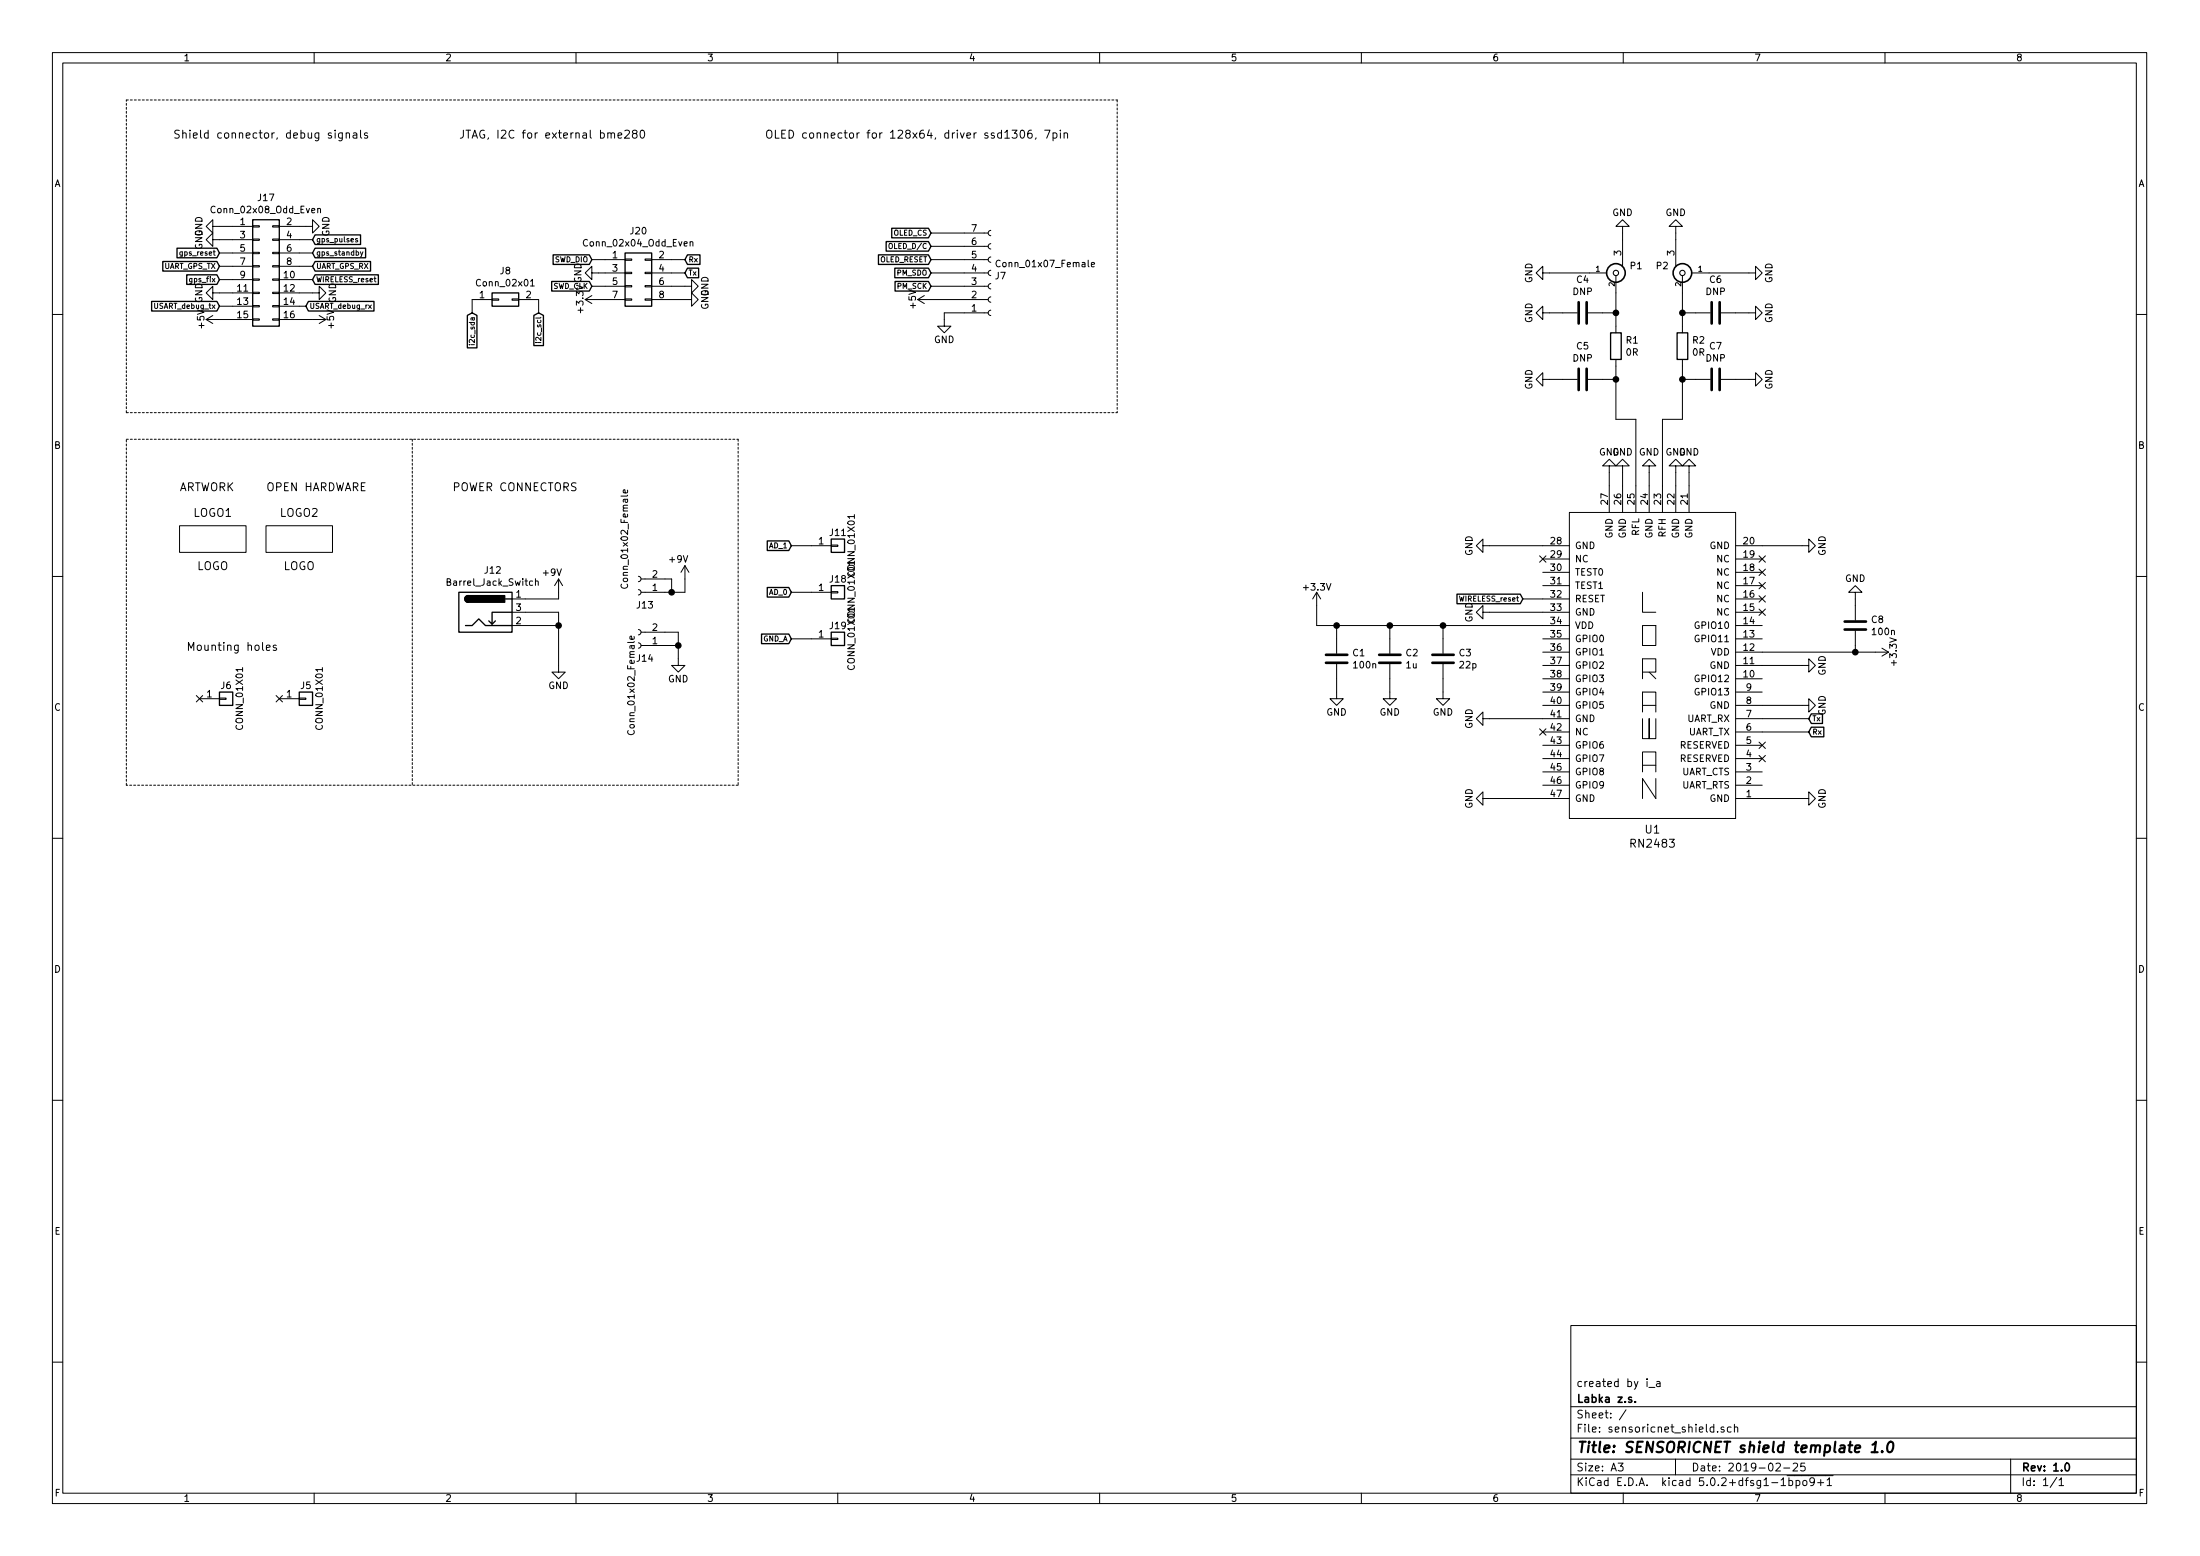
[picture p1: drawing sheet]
EESchema Schematic File Version 4
LIBS:sensoricnet_shield-cache
EELAYER 26 0
EELAYER END
$Descr A3 16535 11693
encoding utf-8
Sheet 1 1
Title "SENSORICNET shield template 1.0"
Date "2019-02-25"
Rev "1.0"
Comp "Labka z.s."
Comment1 "created by i_a"
Comment2 ""
Comment3 ""
Comment4 ""
$EndDescr
$Comp
L sensenet_particlemeter-rescue:Conn_01x01 J6
U 1 1
P 1700 5250
F 0 "J6" H 1700 5350 50  0000 C CNN
F 1 "CONN_01X01" V 1800 5250 50  0000 C CNN
F 2 "SNPM:MountingHole_3.2mm_M3_DIN965" H 1700 5250 50  0001 C CNN
F 3 "" H 1700 5250 50  0001 C CNN
	1    1700 5250
	1    0    0    -1  
$EndComp
$Comp
L sensenet_particlemeter-rescue:Conn_01x01 J5
U 1 1
P 2300 5250
F 0 "J5" H 2300 5350 50  0000 C CNN
F 1 "CONN_01X01" V 2400 5250 50  0000 C CNN
F 2 "SNPM:MountingHole_3.2mm_M3_DIN965" H 2300 5250 50  0001 C CNN
F 3 "" H 2300 5250 50  0001 C CNN
	1    2300 5250
	1    0    0    -1  
$EndComp
NoConn ~ 1500 5250
NoConn ~ 2100 5250
Text GLabel 5150 1950 2    39   Input ~ 0
Rx
Text GLabel 5150 2050 2    39   Input ~ 0
Tx
Text GLabel 1650 2000 0    39   Input ~ 0
UART_GPS_TX
Text GLabel 2350 2000 2    39   Input ~ 0
UART_GPS_RX
Text GLabel 3550 2350 3    39   Input ~ 0
i2c_sda
Text GLabel 4050 2350 3    39   Input ~ 0
i2c_scl
Text GLabel 4450 2150 0    39   Input ~ 0
SWD_CLK
Text GLabel 4450 1950 0    39   Input ~ 0
SWD_DIO
Text GLabel 2350 2100 2    39   Input ~ 0
WIRELESS_reset
Text GLabel 1650 1900 0    39   Input ~ 0
gps_reset
Text GLabel 2350 1900 2    39   Input ~ 0
gps_standby
Text GLabel 2350 1800 2    39   Input ~ 0
gps_pulses
Text GLabel 1650 2100 0    39   Input ~ 0
gps_fix
$Comp
L sensenet_particlemeter-rescue:GND #PWR066
U 1 1
P 5100 4950
F 0 "#PWR066" H 5100 4700 50  0001 C CNN
F 1 "GND" H 5100 4800 50  0000 C CNN
F 2 "" H 5100 4950 50  0001 C CNN
F 3 "" H 5100 4950 50  0001 C CNN
	1    5100 4950
	1    0    0    -1  
$EndComp
Text GLabel 2300 2300 2    39   Input ~ 0
USART_debug_rx
Text GLabel 1650 2300 0    39   Input ~ 0
USART_debug_tx
$Comp
L sensenet_particlemeter-rescue:GND #PWR087
U 1 1
P 5150 2250
F 0 "#PWR087" H 5150 2000 50  0001 C CNN
F 1 "GND" H 5150 2100 50  0000 C CNN
F 2 "" H 5150 2250 50  0001 C CNN
F 3 "" H 5150 2250 50  0001 C CNN
	1    5150 2250
	0    -1   1    0   
$EndComp
Wire Wire Line
	1650 1900 1750 1900
Wire Wire Line
	1650 2000 1750 2000
Wire Wire Line
	1650 2100 1750 2100
Wire Wire Line
	1650 2300 1750 2300
Wire Wire Line
	2250 1900 2350 1900
Wire Wire Line
	2250 2000 2350 2000
Wire Wire Line
	2250 2100 2350 2100
Wire Wire Line
	2250 2300 2300 2300
Wire Wire Line
	5150 2050 5050 2050
Wire Wire Line
	5150 2150 5050 2150
Wire Wire Line
	5050 2250 5150 2250
Wire Notes Line
	950  3100 950  750 
Wire Notes Line
	950  3300 5550 3300
Wire Notes Line
	3100 3300 3100 5900
Wire Notes Line
	5550 5900 950  5900
Wire Notes Line
	950  5900 950  3300
Wire Wire Line
	1650 1700 1750 1700
Wire Wire Line
	2250 1700 2300 1700
Wire Wire Line
	1650 1800 1750 1800
Wire Wire Line
	2250 1800 2350 1800
$Comp
L sensenet_particlemeter-rescue:LOGO LOGO1
U 1 1
P 1600 4050
F 0 "LOGO1" H 1600 4250 60  0000 C CNN
F 1 "LOGO" H 1600 3850 60  0000 C CNN
F 2 "graphics:PCB_artwork" H 1600 4050 60  0001 C CNN
F 3 "" H 1600 4050 60  0001 C CNN
	1    1600 4050
	1    0    0    -1  
$EndComp
$Comp
L sensenet_particlemeter-rescue:GND #PWR093
U 1 1
P 7100 2400
F 0 "#PWR093" H 7100 2150 50  0001 C CNN
F 1 "GND" H 7100 2250 50  0000 C CNN
F 2 "" H 7100 2400 50  0001 C CNN
F 3 "" H 7100 2400 50  0001 C CNN
	1    7100 2400
	1    0    0    -1  
$EndComp
$Comp
L sensenet_particlemeter-rescue:+5V #PWR094
U 1 1
P 7000 2250
F 0 "#PWR094" H 7000 2100 50  0001 C CNN
F 1 "+5V" H 7000 2390 50  0000 C CNN
F 2 "" H 7000 2250 50  0001 C CNN
F 3 "" H 7000 2250 50  0001 C CNN
	1    7000 2250
	0    -1   -1   0   
$EndComp
Text GLabel 7000 2150 0    39   Input ~ 0
PM_SCK
Text GLabel 7000 2050 0    39   Input ~ 0
PM_SDO
Text GLabel 7000 1950 0    39   Input ~ 0
OLED_RESET
Text GLabel 7000 1850 0    39   Input ~ 0
OLED_D/C
Text GLabel 7000 1750 0    39   Input ~ 0
OLED_CS
$Comp
L Connector:Conn_01x02_Female J13
U 1 1
P 4800 4450
F 0 "J13" H 4750 4550 50  0000 C CNN
F 1 "Conn_01x02_Female" V 4900 4050 50  0000 C CNN
F 2 "Connector_PinHeader_2.54mm:PinHeader_1x02_P2.54mm_Vertical" H 4800 4450 50  0001 C CNN
F 3 "~" H 4800 4450 50  0001 C CNN
	1    4800 4450
	-1   0    0    1   
$EndComp
$Comp
L sensenet_particlemeter-rescue:GND #PWR0110
U 1 1
P 1650 1700
F 0 "#PWR0110" H 1650 1450 50  0001 C CNN
F 1 "GND" H 1650 1550 50  0000 C CNN
F 2 "" H 1650 1700 50  0001 C CNN
F 3 "" H 1650 1700 50  0001 C CNN
	1    1650 1700
	0    1    1    0   
$EndComp
$Comp
L Connector_Generic:Conn_02x08_Odd_Even J17
U 1 1
P 1950 2000
F 0 "J17" H 2000 2517 50  0000 C CNN
F 1 "Conn_02x08_Odd_Even" H 2000 2426 50  0000 C CNN
F 2 "Connector_PinSocket_2.54mm:PinSocket_2x08_P2.54mm_Vertical" H 1950 2000 50  0001 C CNN
F 3 "~" H 1950 2000 50  0001 C CNN
	1    1950 2000
	1    0    0    -1  
$EndComp
$Comp
L sensenet_particlemeter-rescue:GND #PWR0113
U 1 1
P 2350 2200
F 0 "#PWR0113" H 2350 1950 50  0001 C CNN
F 1 "GND" H 2350 2050 50  0000 C CNN
F 2 "" H 2350 2200 50  0001 C CNN
F 3 "" H 2350 2200 50  0001 C CNN
	1    2350 2200
	0    -1   -1   0   
$EndComp
$Comp
L sensenet_particlemeter-rescue:GND #PWR0114
U 1 1
P 1650 2200
F 0 "#PWR0114" H 1650 1950 50  0001 C CNN
F 1 "GND" H 1650 2050 50  0000 C CNN
F 2 "" H 1650 2200 50  0001 C CNN
F 3 "" H 1650 2200 50  0001 C CNN
	1    1650 2200
	0    1    1    0   
$EndComp
$Comp
L sensenet_particlemeter-rescue:+5V #PWR0115
U 1 1
P 2350 2400
F 0 "#PWR0115" H 2350 2250 50  0001 C CNN
F 1 "+5V" H 2350 2540 50  0000 C CNN
F 2 "" H 2350 2400 50  0001 C CNN
F 3 "" H 2350 2400 50  0001 C CNN
	1    2350 2400
	0    1    1    0   
$EndComp
Wire Wire Line
	1650 2200 1750 2200
Wire Wire Line
	1650 2400 1750 2400
Wire Wire Line
	2250 2200 2350 2200
Wire Wire Line
	2250 2400 2350 2400
$Comp
L Connector:Conn_01x07_Female J7
U 1 1
P 7450 2050
F 0 "J7" H 7477 2076 50  0000 L CNN
F 1 "Conn_01x07_Female" H 7477 1985 50  0000 L CNN
F 2 "SNPM:OLED" H 7450 2050 50  0001 C CNN
F 3 "~" H 7450 2050 50  0001 C CNN
	1    7450 2050
	1    0    0    1   
$EndComp
Wire Wire Line
	7000 1750 7250 1750
Wire Wire Line
	7000 1850 7250 1850
Wire Wire Line
	7000 1950 7250 1950
Wire Wire Line
	7000 2050 7250 2050
Wire Wire Line
	7000 2150 7250 2150
Wire Wire Line
	7000 2250 7250 2250
Wire Wire Line
	7100 2400 7100 2350
Wire Wire Line
	7100 2350 7250 2350
$Comp
L sensenet_particlemeter-rescue:+5V #PWR0112
U 1 1
P 1650 2400
F 0 "#PWR0112" H 1650 2250 50  0001 C CNN
F 1 "+5V" H 1650 2540 50  0000 C CNN
F 2 "" H 1650 2400 50  0001 C CNN
F 3 "" H 1650 2400 50  0001 C CNN
	1    1650 2400
	0    -1   -1   0   
$EndComp
$Comp
L sensenet_particlemeter-rescue:+3.3V #PWR0111
U 1 1
P 4500 2250
F 0 "#PWR0111" H 4500 2100 50  0001 C CNN
F 1 "+3.3V" H 4500 2390 50  0000 C CNN
F 2 "" H 4500 2250 50  0001 C CNN
F 3 "" H 4500 2250 50  0001 C CNN
	1    4500 2250
	0    -1   1    0   
$EndComp
$Comp
L sensenet_particlemeter-rescue:GND #PWR0119
U 1 1
P 4500 2050
F 0 "#PWR0119" H 4500 1800 50  0001 C CNN
F 1 "GND" H 4500 1900 50  0000 C CNN
F 2 "" H 4500 2050 50  0001 C CNN
F 3 "" H 4500 2050 50  0001 C CNN
	1    4500 2050
	0    1    -1   0   
$EndComp
$Comp
L Connector_Generic:Conn_02x04_Odd_Even J20
U 1 1
P 4750 2050
F 0 "J20" H 4800 2367 50  0000 C CNN
F 1 "Conn_02x04_Odd_Even" H 4800 2276 50  0000 C CNN
F 2 "Connector_PinSocket_2.54mm:PinSocket_2x04_P2.54mm_Vertical" H 4750 2050 50  0001 C CNN
F 3 "~" H 4750 2050 50  0001 C CNN
	1    4750 2050
	1    0    0    -1  
$EndComp
Wire Wire Line
	3550 2350 3550 2250
Wire Wire Line
	4050 2250 4050 2350
$Comp
L sensenet_particlemeter-rescue:GND #PWR0120
U 1 1
P 5150 2150
F 0 "#PWR0120" H 5150 1900 50  0001 C CNN
F 1 "GND" H 5150 2000 50  0000 C CNN
F 2 "" H 5150 2150 50  0001 C CNN
F 3 "" H 5150 2150 50  0001 C CNN
	1    5150 2150
	0    -1   1    0   
$EndComp
Wire Wire Line
	5150 1950 5050 1950
Wire Wire Line
	4550 1950 4450 1950
Wire Wire Line
	4550 2050 4500 2050
Wire Wire Line
	4550 2150 4450 2150
Wire Wire Line
	4550 2250 4500 2250
$Comp
L sensenet_particlemeter-rescue:GND #PWR0121
U 1 1
P 1650 1800
F 0 "#PWR0121" H 1650 1550 50  0001 C CNN
F 1 "GND" H 1650 1650 50  0000 C CNN
F 2 "" H 1650 1800 50  0001 C CNN
F 3 "" H 1650 1800 50  0001 C CNN
	1    1650 1800
	0    1    1    0   
$EndComp
$Comp
L sensenet_particlemeter-rescue:GND #PWR0122
U 1 1
P 2300 1700
F 0 "#PWR0122" H 2300 1450 50  0001 C CNN
F 1 "GND" H 2300 1550 50  0000 C CNN
F 2 "" H 2300 1700 50  0001 C CNN
F 3 "" H 2300 1700 50  0001 C CNN
	1    2300 1700
	0    -1   -1   0   
$EndComp
$Comp
L Connector_Generic:Conn_02x01 J8
U 1 1
P 3750 2250
F 0 "J8" H 3800 2467 50  0000 C CNN
F 1 "Conn_02x01" H 3800 2376 50  0000 C CNN
F 2 "Connector_PinHeader_2.54mm:PinHeader_1x02_P2.54mm_Vertical" H 3750 2250 50  0001 C CNN
F 3 "~" H 3750 2250 50  0001 C CNN
	1    3750 2250
	1    0    0    -1  
$EndComp
Text Notes 5750 1050 0    60   ~ 0
OLED connector for 128x64, driver ssd1306, 7pin
Text Notes 1300 1050 0    60   ~ 0
Shield connector, debug signals
Text Notes 3450 1050 0    60   ~ 0
JTAG, I2C for external bme280
Text Notes 1400 4900 0    60   ~ 0
Mounting holes
Text Notes 1350 3700 0    60   ~ 0
ARTWORK
$Comp
L sensenet_particlemeter-rescue:LOGO LOGO2
U 1 1
P 2250 4050
F 0 "LOGO2" H 2250 4250 60  0000 C CNN
F 1 "LOGO" H 2250 3850 60  0000 C CNN
F 2 "SNPM:OSHW-Logo2_9.8x8mm_BackSilkScreen" H 2250 4050 60  0001 C CNN
F 3 "" H 2250 4050 60  0001 C CNN
	1    2250 4050
	1    0    0    -1  
$EndComp
Text Notes 2000 3700 0    60   ~ 0
OPEN HARDWARE
$Comp
L Connector:Barrel_Jack_Switch J12
U 1 1
P 3650 4600
F 0 "J12" H 3705 4917 50  0000 C CNN
F 1 "Barrel_Jack_Switch" H 3705 4826 50  0000 C CNN
F 2 "Connector_BarrelJack:BarrelJack_Horizontal" H 3700 4560 50  0001 C CNN
F 3 "~" H 3700 4560 50  0001 C CNN
	1    3650 4600
	1    0    0    -1  
$EndComp
$Comp
L power:+9V #PWR0130
U 1 1
P 5150 4350
F 0 "#PWR0130" H 5150 4200 50  0001 C CNN
F 1 "+9V" H 5100 4500 50  0000 C CNN
F 2 "" H 5150 4350 50  0001 C CNN
F 3 "" H 5150 4350 50  0001 C CNN
	1    5150 4350
	1    0    0    -1  
$EndComp
Wire Wire Line
	5150 4350 5150 4450
$Comp
L power:+9V #PWR0131
U 1 1
P 4200 4450
F 0 "#PWR0131" H 4200 4300 50  0001 C CNN
F 1 "+9V" H 4150 4600 50  0000 C CNN
F 2 "" H 4200 4450 50  0001 C CNN
F 3 "" H 4200 4450 50  0001 C CNN
	1    4200 4450
	1    0    0    -1  
$EndComp
$Comp
L sensenet_particlemeter-rescue:GND #PWR0132
U 1 1
P 4200 5000
F 0 "#PWR0132" H 4200 4750 50  0001 C CNN
F 1 "GND" H 4200 4850 50  0000 C CNN
F 2 "" H 4200 5000 50  0001 C CNN
F 3 "" H 4200 5000 50  0001 C CNN
	1    4200 5000
	1    0    0    -1  
$EndComp
Wire Wire Line
	3950 4500 4200 4500
Wire Wire Line
	4200 4500 4200 4450
Wire Wire Line
	3950 4600 4200 4600
Wire Wire Line
	4200 4600 4200 4700
Wire Wire Line
	3950 4700 4200 4700
Connection ~ 4200 4700
Wire Wire Line
	4200 4700 4200 5000
$Comp
L Connector:Conn_01x02_Female J14
U 1 1
P 4800 4850
F 0 "J14" H 4750 4950 50  0000 C CNN
F 1 "Conn_01x02_Female" V 4850 5150 50  0000 C CNN
F 2 "Connector_PinHeader_2.54mm:PinHeader_1x02_P2.54mm_Vertical" H 4800 4850 50  0001 C CNN
F 3 "~" H 4800 4850 50  0001 C CNN
	1    4800 4850
	-1   0    0    1   
$EndComp
Wire Wire Line
	5000 4350 5050 4350
Wire Wire Line
	5050 4350 5050 4450
Wire Wire Line
	5050 4450 5150 4450
Wire Wire Line
	5000 4450 5050 4450
Connection ~ 5050 4450
Wire Wire Line
	5000 4750 5100 4750
Wire Wire Line
	5100 4750 5100 4850
Wire Wire Line
	5000 4850 5100 4850
Connection ~ 5100 4850
Wire Wire Line
	5100 4850 5100 4950
Text Notes 3400 3700 0    60   ~ 0
POWER CONNECTORS
Wire Notes Line
	5550 3300 5550 5900
Wire Notes Line
	8400 750  8400 3100
Wire Notes Line
	950  750  8400 750 
Wire Notes Line
	950  3100 8400 3100
$Comp
L sensenet_particlemeter-rescue:Conn_01x01 J11
U 1 1
P 6300 4100
F 0 "J11" H 6300 4200 50  0000 C CNN
F 1 "CONN_01X01" V 6400 4100 50  0000 C CNN
F 2 "Connector_PinHeader_2.54mm:PinHeader_1x01_P2.54mm_Vertical" H 6300 4100 50  0001 C CNN
F 3 "" H 6300 4100 50  0001 C CNN
	1    6300 4100
	1    0    0    -1  
$EndComp
$Comp
L sensenet_particlemeter-rescue:Conn_01x01 J18
U 1 1
P 6300 4450
F 0 "J18" H 6300 4550 50  0000 C CNN
F 1 "CONN_01X01" V 6400 4450 50  0000 C CNN
F 2 "Connector_PinHeader_2.54mm:PinHeader_1x01_P2.54mm_Vertical" H 6300 4450 50  0001 C CNN
F 3 "" H 6300 4450 50  0001 C CNN
	1    6300 4450
	1    0    0    -1  
$EndComp
$Comp
L sensenet_particlemeter-rescue:Conn_01x01 J19
U 1 1
P 6300 4800
F 0 "J19" H 6300 4900 50  0000 C CNN
F 1 "CONN_01X01" V 6400 4800 50  0000 C CNN
F 2 "Connector_PinHeader_2.54mm:PinHeader_1x01_P2.54mm_Vertical" H 6300 4800 50  0001 C CNN
F 3 "" H 6300 4800 50  0001 C CNN
	1    6300 4800
	1    0    0    -1  
$EndComp
Text GLabel 5950 4450 0    39   Input ~ 0
AD_0
Text GLabel 5950 4100 0    39   Input ~ 0
AD_1
Text GLabel 5950 4800 0    39   Input ~ 0
GND_A
Wire Wire Line
	5950 4100 6100 4100
Wire Wire Line
	5950 4450 6100 4450
Wire Wire Line
	5950 4800 6100 4800
$Comp
L Microchip_RN2483_LORAWAN_module:RN2483 U1
U 1 1
P 12400 4950
F 0 "U1" H 12425 3670 60  0000 C CNN
F 1 "RN2483" H 12425 3564 60  0000 C CNN
F 2 "SNPM:RN2483_top" H 13000 4950 60  0001 C CNN
F 3 "" H 13000 4950 60  0001 C CNN
	1    12400 4950
	1    0    0    -1  
$EndComp
$Comp
L Microchip_RN2483_LORAWAN_module:SMA_mini P2
U 1 1
P 12650 2050
F 0 "P2" V 12700 2150 50  0000 L CNN
F 1 "SMA_mini" V 12550 1950 50  0001 C CNN
F 2 "SNPM:Antenna_conn" H 12650 2050 50  0001 C CNN
F 3 "" H 12650 2050 50  0000 C CNN
	1    12650 2050
	0    -1   -1   0   
$EndComp
$Comp
L sensenet_particlemeter-rescue:GND #PWR0101
U 1 1
P 11200 4100
F 0 "#PWR0101" H 11200 3850 50  0001 C CNN
F 1 "GND" H 11200 3950 50  0000 C CNN
F 2 "" H 11200 4100 50  0001 C CNN
F 3 "" H 11200 4100 50  0001 C CNN
	1    11200 4100
	0    1    1    0   
$EndComp
$Comp
L sensenet_particlemeter-rescue:GND #PWR0102
U 1 1
P 11200 4600
F 0 "#PWR0102" H 11200 4350 50  0001 C CNN
F 1 "GND" H 11200 4450 50  0000 C CNN
F 2 "" H 11200 4600 50  0001 C CNN
F 3 "" H 11200 4600 50  0001 C CNN
	1    11200 4600
	0    1    1    0   
$EndComp
$Comp
L sensenet_particlemeter-rescue:GND #PWR0103
U 1 1
P 11200 5400
F 0 "#PWR0103" H 11200 5150 50  0001 C CNN
F 1 "GND" H 11200 5250 50  0000 C CNN
F 2 "" H 11200 5400 50  0001 C CNN
F 3 "" H 11200 5400 50  0001 C CNN
	1    11200 5400
	0    1    1    0   
$EndComp
$Comp
L sensenet_particlemeter-rescue:GND #PWR0104
U 1 1
P 11200 6000
F 0 "#PWR0104" H 11200 5750 50  0001 C CNN
F 1 "GND" H 11200 5850 50  0000 C CNN
F 2 "" H 11200 6000 50  0001 C CNN
F 3 "" H 11200 6000 50  0001 C CNN
	1    11200 6000
	0    1    1    0   
$EndComp
$Comp
L sensenet_particlemeter-rescue:GND #PWR0105
U 1 1
P 12100 3550
F 0 "#PWR0105" H 12100 3300 50  0001 C CNN
F 1 "GND" H 12100 3400 50  0000 C CNN
F 2 "" H 12100 3550 50  0001 C CNN
F 3 "" H 12100 3550 50  0001 C CNN
	1    12100 3550
	-1   0    0    1   
$EndComp
$Comp
L sensenet_particlemeter-rescue:GND #PWR0106
U 1 1
P 12200 3550
F 0 "#PWR0106" H 12200 3300 50  0001 C CNN
F 1 "GND" H 12200 3400 50  0000 C CNN
F 2 "" H 12200 3550 50  0001 C CNN
F 3 "" H 12200 3550 50  0001 C CNN
	1    12200 3550
	-1   0    0    1   
$EndComp
$Comp
L sensenet_particlemeter-rescue:GND #PWR0107
U 1 1
P 12400 3550
F 0 "#PWR0107" H 12400 3300 50  0001 C CNN
F 1 "GND" H 12400 3400 50  0000 C CNN
F 2 "" H 12400 3550 50  0001 C CNN
F 3 "" H 12400 3550 50  0001 C CNN
	1    12400 3550
	-1   0    0    1   
$EndComp
$Comp
L sensenet_particlemeter-rescue:GND #PWR0108
U 1 1
P 12600 3550
F 0 "#PWR0108" H 12600 3300 50  0001 C CNN
F 1 "GND" H 12600 3400 50  0000 C CNN
F 2 "" H 12600 3550 50  0001 C CNN
F 3 "" H 12600 3550 50  0001 C CNN
	1    12600 3550
	-1   0    0    1   
$EndComp
$Comp
L sensenet_particlemeter-rescue:GND #PWR0109
U 1 1
P 12700 3550
F 0 "#PWR0109" H 12700 3300 50  0001 C CNN
F 1 "GND" H 12700 3400 50  0000 C CNN
F 2 "" H 12700 3550 50  0001 C CNN
F 3 "" H 12700 3550 50  0001 C CNN
	1    12700 3550
	-1   0    0    1   
$EndComp
$Comp
L sensenet_particlemeter-rescue:GND #PWR0116
U 1 1
P 13550 4100
F 0 "#PWR0116" H 13550 3850 50  0001 C CNN
F 1 "GND" H 13550 3950 50  0000 C CNN
F 2 "" H 13550 4100 50  0001 C CNN
F 3 "" H 13550 4100 50  0001 C CNN
	1    13550 4100
	0    -1   -1   0   
$EndComp
$Comp
L sensenet_particlemeter-rescue:GND #PWR0117
U 1 1
P 13550 5000
F 0 "#PWR0117" H 13550 4750 50  0001 C CNN
F 1 "GND" H 13550 4850 50  0000 C CNN
F 2 "" H 13550 5000 50  0001 C CNN
F 3 "" H 13550 5000 50  0001 C CNN
	1    13550 5000
	0    -1   -1   0   
$EndComp
$Comp
L sensenet_particlemeter-rescue:GND #PWR0118
U 1 1
P 13550 5300
F 0 "#PWR0118" H 13550 5050 50  0001 C CNN
F 1 "GND" H 13550 5150 50  0000 C CNN
F 2 "" H 13550 5300 50  0001 C CNN
F 3 "" H 13550 5300 50  0001 C CNN
	1    13550 5300
	0    -1   -1   0   
$EndComp
$Comp
L sensenet_particlemeter-rescue:GND #PWR0123
U 1 1
P 13550 6000
F 0 "#PWR0123" H 13550 5750 50  0001 C CNN
F 1 "GND" H 13550 5850 50  0000 C CNN
F 2 "" H 13550 6000 50  0001 C CNN
F 3 "" H 13550 6000 50  0001 C CNN
	1    13550 6000
	0    -1   -1   0   
$EndComp
NoConn ~ 11600 5500
NoConn ~ 11600 4200
$Comp
L sensenet_particlemeter-rescue:+3.3V #PWR0124
U 1 1
P 14100 4900
F 0 "#PWR0124" H 14100 4750 50  0001 C CNN
F 1 "+3.3V" H 14100 5040 50  0000 C CNN
F 2 "" H 14100 4900 50  0001 C CNN
F 3 "" H 14100 4900 50  0001 C CNN
	1    14100 4900
	0    1    -1   0   
$EndComp
Text GLabel 11450 4500 0    39   Input ~ 0
WIRELESS_reset
NoConn ~ 13250 4200
NoConn ~ 13250 4300
NoConn ~ 13250 4400
NoConn ~ 13250 4500
NoConn ~ 13250 4600
NoConn ~ 13250 5600
NoConn ~ 13250 5700
Text GLabel 13600 5500 2    39   Input ~ 0
Rx
Text GLabel 13600 5400 2    39   Input ~ 0
Tx
Wire Wire Line
	13250 5400 13600 5400
Wire Wire Line
	13250 5500 13600 5500
Wire Wire Line
	13250 5300 13550 5300
Wire Wire Line
	13250 6000 13550 6000
Wire Wire Line
	13250 5000 13550 5000
Wire Wire Line
	13250 4100 13550 4100
Wire Wire Line
	12100 3650 12100 3550
Wire Wire Line
	12200 3550 12200 3650
Wire Wire Line
	12400 3550 12400 3650
Wire Wire Line
	12600 3550 12600 3650
Wire Wire Line
	12700 3550 12700 3650
$Comp
L sensenet_particlemeter-rescue:GND #PWR0125
U 1 1
P 12600 1750
F 0 "#PWR0125" H 12600 1500 50  0001 C CNN
F 1 "GND" H 12600 1600 50  0000 C CNN
F 2 "" H 12600 1750 50  0001 C CNN
F 3 "" H 12600 1750 50  0001 C CNN
	1    12600 1750
	-1   0    0    1   
$EndComp
$Comp
L sensenet_particlemeter-rescue:GND #PWR0126
U 1 1
P 13150 2050
F 0 "#PWR0126" H 13150 1800 50  0001 C CNN
F 1 "GND" H 13150 1900 50  0000 C CNN
F 2 "" H 13150 2050 50  0001 C CNN
F 3 "" H 13150 2050 50  0001 C CNN
	1    13150 2050
	0    -1   -1   0   
$EndComp
$Comp
L Device:R R2
U 1 1
P 12650 2600
F 0 "R2" H 12720 2646 50  0000 L CNN
F 1 "0R" H 12720 2555 50  0000 L CNN
F 2 "Resistor_SMD:R_0805_2012Metric" V 12580 2600 50  0001 C CNN
F 3 "~" H 12650 2600 50  0001 C CNN
	1    12650 2600
	1    0    0    -1  
$EndComp
$Comp
L Device:C C6
U 1 1
P 12900 2350
F 0 "C6" V 12648 2350 50  0000 C CNN
F 1 "DNP" V 12739 2350 50  0000 C CNN
F 2 "Capacitor_SMD:C_0805_2012Metric" H 12938 2200 50  0001 C CNN
F 3 "~" H 12900 2350 50  0001 C CNN
	1    12900 2350
	0    1    1    0   
$EndComp
$Comp
L Device:C C7
U 1 1
P 12900 2850
F 0 "C7" V 12648 2850 50  0000 C CNN
F 1 "DNP" V 12739 2850 50  0000 C CNN
F 2 "Capacitor_SMD:C_0805_2012Metric" H 12938 2700 50  0001 C CNN
F 3 "~" H 12900 2850 50  0001 C CNN
	1    12900 2850
	0    1    1    0   
$EndComp
Wire Wire Line
	12650 2750 12650 2850
Wire Wire Line
	12650 2850 12750 2850
Wire Wire Line
	12650 2450 12650 2350
Wire Wire Line
	12650 2350 12750 2350
Connection ~ 12650 2350
Wire Wire Line
	12650 2350 12650 2200
$Comp
L sensenet_particlemeter-rescue:GND #PWR0127
U 1 1
P 13150 2350
F 0 "#PWR0127" H 13150 2100 50  0001 C CNN
F 1 "GND" H 13150 2200 50  0000 C CNN
F 2 "" H 13150 2350 50  0001 C CNN
F 3 "" H 13150 2350 50  0001 C CNN
	1    13150 2350
	0    -1   -1   0   
$EndComp
$Comp
L sensenet_particlemeter-rescue:GND #PWR0128
U 1 1
P 13150 2850
F 0 "#PWR0128" H 13150 2600 50  0001 C CNN
F 1 "GND" H 13150 2700 50  0000 C CNN
F 2 "" H 13150 2850 50  0001 C CNN
F 3 "" H 13150 2850 50  0001 C CNN
	1    13150 2850
	0    -1   -1   0   
$EndComp
Wire Wire Line
	13050 2850 13150 2850
Wire Wire Line
	13050 2350 13150 2350
Wire Wire Line
	12850 2050 13150 2050
Wire Wire Line
	12600 1800 12600 1750
$Comp
L Microchip_RN2483_LORAWAN_module:SMA_mini P1
U 1 1
P 12150 2050
F 0 "P1" V 12200 2150 50  0000 L CNN
F 1 "SMA_mini" V 12050 1950 50  0001 C CNN
F 2 "SNPM:Antenna_conn" H 12150 2050 50  0001 C CNN
F 3 "" H 12150 2050 50  0000 C CNN
	1    12150 2050
	0    1    -1   0   
$EndComp
$Comp
L sensenet_particlemeter-rescue:GND #PWR0129
U 1 1
P 12200 1750
F 0 "#PWR0129" H 12200 1500 50  0001 C CNN
F 1 "GND" H 12200 1600 50  0000 C CNN
F 2 "" H 12200 1750 50  0001 C CNN
F 3 "" H 12200 1750 50  0001 C CNN
	1    12200 1750
	1    0    0    1   
$EndComp
$Comp
L sensenet_particlemeter-rescue:GND #PWR0133
U 1 1
P 11650 2050
F 0 "#PWR0133" H 11650 1800 50  0001 C CNN
F 1 "GND" H 11650 1900 50  0000 C CNN
F 2 "" H 11650 2050 50  0001 C CNN
F 3 "" H 11650 2050 50  0001 C CNN
	1    11650 2050
	0    1    -1   0   
$EndComp
$Comp
L Device:R R1
U 1 1
P 12150 2600
F 0 "R1" H 12080 2646 50  0000 R CNN
F 1 "0R" H 12080 2555 50  0000 R CNN
F 2 "Resistor_SMD:R_0805_2012Metric" V 12080 2600 50  0001 C CNN
F 3 "~" H 12150 2600 50  0001 C CNN
	1    12150 2600
	-1   0    0    -1  
$EndComp
$Comp
L Device:C C4
U 1 1
P 11900 2350
F 0 "C4" V 11648 2350 50  0000 C CNN
F 1 "DNP" V 11739 2350 50  0000 C CNN
F 2 "Capacitor_SMD:C_0805_2012Metric" H 11938 2200 50  0001 C CNN
F 3 "~" H 11900 2350 50  0001 C CNN
	1    11900 2350
	0    -1   1    0   
$EndComp
$Comp
L Device:C C5
U 1 1
P 11900 2850
F 0 "C5" V 11648 2850 50  0000 C CNN
F 1 "DNP" V 11739 2850 50  0000 C CNN
F 2 "Capacitor_SMD:C_0805_2012Metric" H 11938 2700 50  0001 C CNN
F 3 "~" H 11900 2850 50  0001 C CNN
	1    11900 2850
	0    -1   1    0   
$EndComp
Wire Wire Line
	12150 2750 12150 2850
Wire Wire Line
	12150 2850 12050 2850
Wire Wire Line
	12150 2450 12150 2350
Wire Wire Line
	12150 2350 12050 2350
Connection ~ 12150 2350
Wire Wire Line
	12150 2350 12150 2200
$Comp
L sensenet_particlemeter-rescue:GND #PWR0134
U 1 1
P 11650 2350
F 0 "#PWR0134" H 11650 2100 50  0001 C CNN
F 1 "GND" H 11650 2200 50  0000 C CNN
F 2 "" H 11650 2350 50  0001 C CNN
F 3 "" H 11650 2350 50  0001 C CNN
	1    11650 2350
	0    1    -1   0   
$EndComp
$Comp
L sensenet_particlemeter-rescue:GND #PWR0135
U 1 1
P 11650 2850
F 0 "#PWR0135" H 11650 2600 50  0001 C CNN
F 1 "GND" H 11650 2700 50  0000 C CNN
F 2 "" H 11650 2850 50  0001 C CNN
F 3 "" H 11650 2850 50  0001 C CNN
	1    11650 2850
	0    1    -1   0   
$EndComp
Wire Wire Line
	11750 2850 11650 2850
Wire Wire Line
	11750 2350 11650 2350
Wire Wire Line
	11950 2050 11650 2050
Wire Wire Line
	12200 1800 12200 1750
Wire Wire Line
	12150 3150 12300 3150
Wire Wire Line
	12300 3150 12300 3650
Wire Wire Line
	12500 3150 12650 3150
Wire Wire Line
	12150 3150 12150 2850
Connection ~ 12150 2850
Wire Wire Line
	12650 2850 12650 3150
Connection ~ 12650 2850
Wire Wire Line
	11200 4100 11600 4100
Wire Wire Line
	11200 4600 11600 4600
Wire Wire Line
	11200 5400 11600 5400
Wire Wire Line
	11200 6000 11600 6000
Wire Wire Line
	12500 3150 12500 3650
$Comp
L Device:C C1
U 1 1
P 10050 4950
F 0 "C1" H 9935 4996 50  0000 R CNN
F 1 "100n" H 9935 4905 50  0000 R CNN
F 2 "Capacitor_SMD:C_0805_2012Metric" H 10088 4800 50  0001 C CNN
F 3 "~" H 10050 4950 50  0001 C CNN
	1    10050 4950
	-1   0    0    -1  
$EndComp
$Comp
L Device:C C2
U 1 1
P 10450 4950
F 0 "C2" H 10335 4996 50  0000 R CNN
F 1 "1u" H 10335 4905 50  0000 R CNN
F 2 "Capacitor_SMD:C_0805_2012Metric" H 10488 4800 50  0001 C CNN
F 3 "~" H 10450 4950 50  0001 C CNN
	1    10450 4950
	-1   0    0    -1  
$EndComp
$Comp
L Device:C C3
U 1 1
P 10850 4950
F 0 "C3" H 10735 4996 50  0000 R CNN
F 1 "22p" H 10735 4905 50  0000 R CNN
F 2 "Capacitor_SMD:C_0805_2012Metric" H 10888 4800 50  0001 C CNN
F 3 "~" H 10850 4950 50  0001 C CNN
	1    10850 4950
	-1   0    0    -1  
$EndComp
$Comp
L sensenet_particlemeter-rescue:GND #PWR0136
U 1 1
P 10050 5200
F 0 "#PWR0136" H 10050 4950 50  0001 C CNN
F 1 "GND" H 10050 5050 50  0000 C CNN
F 2 "" H 10050 5200 50  0001 C CNN
F 3 "" H 10050 5200 50  0001 C CNN
	1    10050 5200
	1    0    0    -1  
$EndComp
$Comp
L sensenet_particlemeter-rescue:GND #PWR0137
U 1 1
P 10450 5200
F 0 "#PWR0137" H 10450 4950 50  0001 C CNN
F 1 "GND" H 10450 5050 50  0000 C CNN
F 2 "" H 10450 5200 50  0001 C CNN
F 3 "" H 10450 5200 50  0001 C CNN
	1    10450 5200
	1    0    0    -1  
$EndComp
$Comp
L sensenet_particlemeter-rescue:GND #PWR0138
U 1 1
P 10850 5200
F 0 "#PWR0138" H 10850 4950 50  0001 C CNN
F 1 "GND" H 10850 5050 50  0000 C CNN
F 2 "" H 10850 5200 50  0001 C CNN
F 3 "" H 10850 5200 50  0001 C CNN
	1    10850 5200
	1    0    0    -1  
$EndComp
Wire Wire Line
	10050 4800 10050 4700
Wire Wire Line
	10050 4700 10450 4700
Wire Wire Line
	10450 4800 10450 4700
Connection ~ 10450 4700
Wire Wire Line
	10450 4700 10850 4700
Wire Wire Line
	10850 4800 10850 4700
Connection ~ 10850 4700
Wire Wire Line
	10850 4700 11600 4700
Wire Wire Line
	10050 5200 10050 5100
Wire Wire Line
	10450 5200 10450 5100
Wire Wire Line
	10850 5200 10850 5100
$Comp
L Device:C C8
U 1 1
P 13950 4700
F 0 "C8" H 13835 4746 50  0000 R CNN
F 1 "100n" H 13835 4655 50  0000 R CNN
F 2 "Capacitor_SMD:C_0805_2012Metric" H 13988 4550 50  0001 C CNN
F 3 "~" H 13950 4700 50  0001 C CNN
	1    13950 4700
	-1   0    0    -1  
$EndComp
$Comp
L sensenet_particlemeter-rescue:+3.3V #PWR0139
U 1 1
P 9900 4550
F 0 "#PWR0139" H 9900 4400 50  0001 C CNN
F 1 "+3.3V" H 9900 4690 50  0000 C CNN
F 2 "" H 9900 4550 50  0001 C CNN
F 3 "" H 9900 4550 50  0001 C CNN
	1    9900 4550
	-1   0    0    -1  
$EndComp
Wire Wire Line
	9900 4550 9900 4700
Wire Wire Line
	9900 4700 10050 4700
Connection ~ 10050 4700
Wire Wire Line
	13250 4900 13950 4900
Wire Wire Line
	13950 4900 13950 4850
$Comp
L sensenet_particlemeter-rescue:GND #PWR0140
U 1 1
P 13950 4500
F 0 "#PWR0140" H 13950 4250 50  0001 C CNN
F 1 "GND" H 13950 4350 50  0000 C CNN
F 2 "" H 13950 4500 50  0001 C CNN
F 3 "" H 13950 4500 50  0001 C CNN
	1    13950 4500
	-1   0    0    1   
$EndComp
Wire Wire Line
	13950 4500 13950 4550
Wire Wire Line
	13950 4900 14100 4900
Connection ~ 13950 4900
Wire Wire Line
	11450 4500 11600 4500
$EndSCHEMATC
